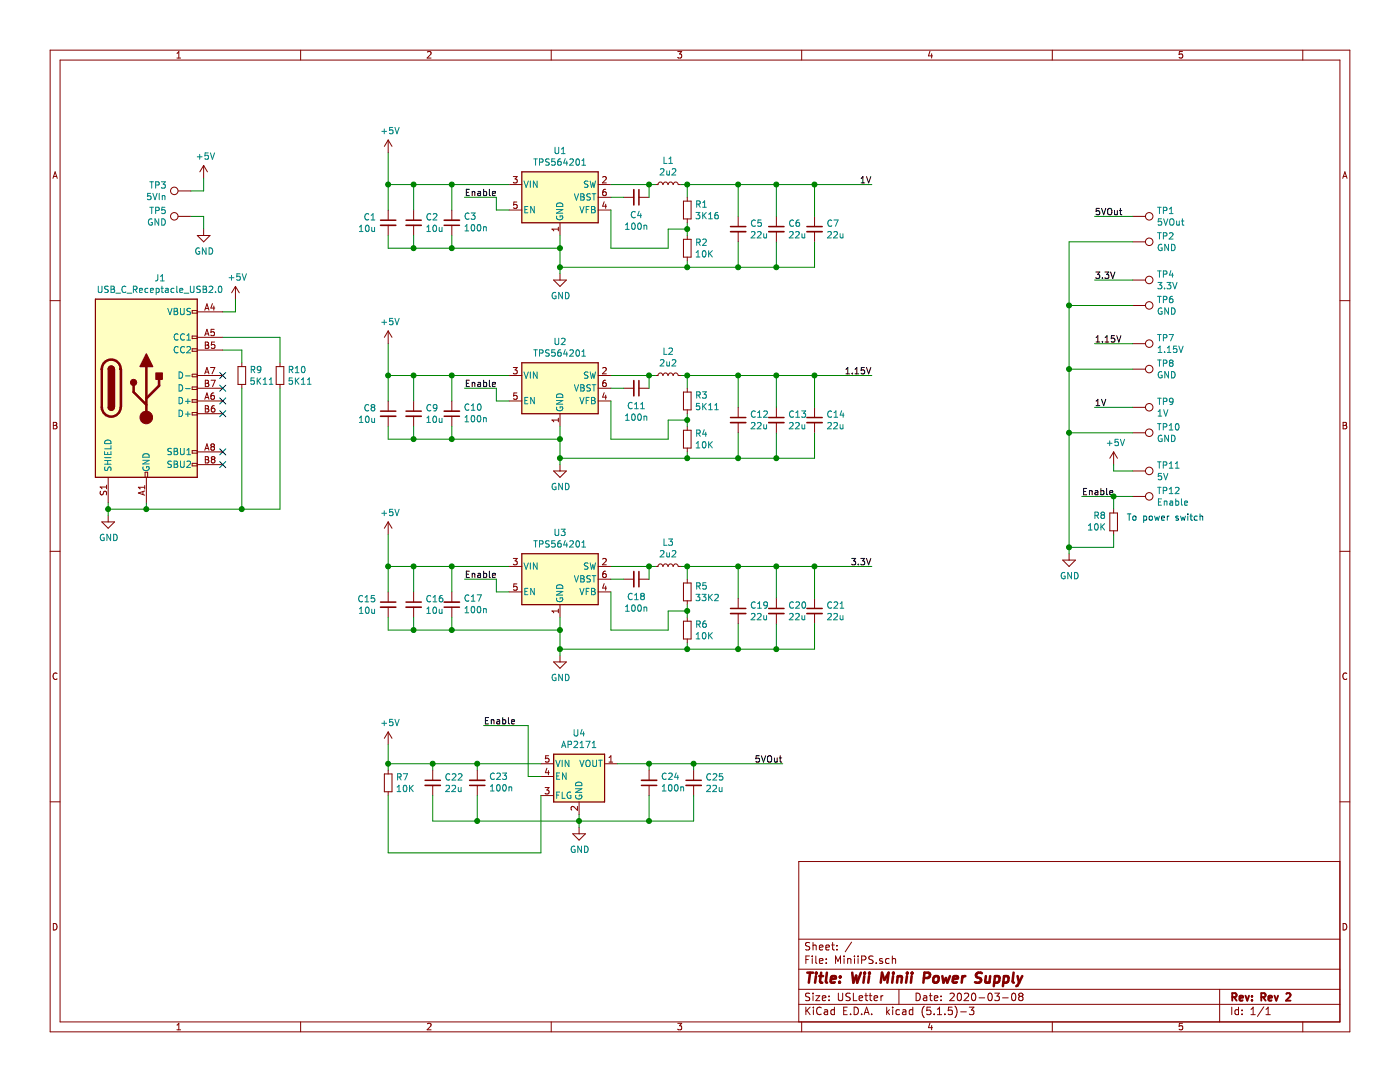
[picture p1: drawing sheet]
EESchema Schematic File Version 4
EELAYER 30 0
EELAYER END
$Descr USLetter 11000 8500
encoding utf-8
Sheet 1 1
Title "Wii Minii Power Supply"
Date "2020-03-08"
Rev "Rev 2"
Comp ""
Comment1 ""
Comment2 ""
Comment3 ""
Comment4 ""
$EndDescr
$Comp
L Connector:TestPoint TP1
U 1 1
P 8900 1700
F 0 "TP1" V 8854 1888 50  0000 L CNN
F 1 "5VOut" V 8945 1888 50  0000 L CNN
F 2 "TestPoint:TestPoint_Pad_4.0x4.0mm" H 9100 1700 50  0001 C CNN
F 3 "~" H 9100 1700 50  0001 C CNN
	1    8900 1700
	0    1    1    0   
$EndComp
$Comp
L Connector:TestPoint TP2
U 1 1
P 8900 1900
F 0 "TP2" V 8854 2088 50  0000 L CNN
F 1 "GND" V 8945 2088 50  0000 L CNN
F 2 "TestPoint:TestPoint_Pad_4.0x4.0mm" H 9100 1900 50  0001 C CNN
F 3 "~" H 9100 1900 50  0001 C CNN
	1    8900 1900
	0    1    1    0   
$EndComp
$Comp
L Connector:TestPoint TP4
U 1 1
P 8900 2200
F 0 "TP4" V 8854 2388 50  0000 L CNN
F 1 "3.3V" V 8945 2388 50  0000 L CNN
F 2 "TestPoint:TestPoint_Pad_4.0x4.0mm" H 9100 2200 50  0001 C CNN
F 3 "~" H 9100 2200 50  0001 C CNN
	1    8900 2200
	0    1    1    0   
$EndComp
$Comp
L Connector:TestPoint TP6
U 1 1
P 8900 2400
F 0 "TP6" V 8854 2588 50  0000 L CNN
F 1 "GND" V 8945 2588 50  0000 L CNN
F 2 "TestPoint:TestPoint_Pad_4.0x4.0mm" H 9100 2400 50  0001 C CNN
F 3 "~" H 9100 2400 50  0001 C CNN
	1    8900 2400
	0    1    1    0   
$EndComp
$Comp
L Connector:TestPoint TP7
U 1 1
P 8900 2700
F 0 "TP7" V 8854 2888 50  0000 L CNN
F 1 "1.15V" V 8945 2888 50  0000 L CNN
F 2 "TestPoint:TestPoint_Pad_4.0x4.0mm" H 9100 2700 50  0001 C CNN
F 3 "~" H 9100 2700 50  0001 C CNN
	1    8900 2700
	0    1    1    0   
$EndComp
$Comp
L Connector:TestPoint TP8
U 1 1
P 8900 2900
F 0 "TP8" V 8854 3088 50  0000 L CNN
F 1 "GND" V 8945 3088 50  0000 L CNN
F 2 "TestPoint:TestPoint_Pad_4.0x4.0mm" H 9100 2900 50  0001 C CNN
F 3 "~" H 9100 2900 50  0001 C CNN
	1    8900 2900
	0    1    1    0   
$EndComp
$Comp
L Connector:TestPoint TP9
U 1 1
P 8900 3200
F 0 "TP9" V 8854 3388 50  0000 L CNN
F 1 "1V" V 8945 3388 50  0000 L CNN
F 2 "TestPoint:TestPoint_Pad_4.0x4.0mm" H 9100 3200 50  0001 C CNN
F 3 "~" H 9100 3200 50  0001 C CNN
	1    8900 3200
	0    1    1    0   
$EndComp
$Comp
L Connector:TestPoint TP10
U 1 1
P 8900 3400
F 0 "TP10" V 8854 3588 50  0000 L CNN
F 1 "GND" V 8945 3588 50  0000 L CNN
F 2 "TestPoint:TestPoint_Pad_4.0x4.0mm" H 9100 3400 50  0001 C CNN
F 3 "~" H 9100 3400 50  0001 C CNN
	1    8900 3400
	0    1    1    0   
$EndComp
$Comp
L Connector:TestPoint TP11
U 1 1
P 8900 3700
F 0 "TP11" V 8854 3888 50  0000 L CNN
F 1 "5V" V 8945 3888 50  0000 L CNN
F 2 "TestPoint:TestPoint_Pad_4.0x4.0mm" H 9100 3700 50  0001 C CNN
F 3 "~" H 9100 3700 50  0001 C CNN
	1    8900 3700
	0    1    1    0   
$EndComp
$Comp
L Connector:TestPoint TP12
U 1 1
P 8900 3900
F 0 "TP12" V 8854 4088 50  0000 L CNN
F 1 "Enable" V 8945 4088 50  0000 L CNN
F 2 "TestPoint:TestPoint_Pad_4.0x4.0mm" H 9100 3900 50  0001 C CNN
F 3 "~" H 9100 3900 50  0001 C CNN
	1    8900 3900
	0    1    1    0   
$EndComp
Text Notes 8850 4100 0    50   ~ 0
To power switch
$Comp
L Connector:TestPoint TP3
U 1 1
P 1500 1500
F 0 "TP3" V 1454 1688 50  0000 L CNN
F 1 "5VIn" V 1545 1688 50  0000 L CNN
F 2 "TestPoint:TestPoint_Pad_4.0x4.0mm" H 1700 1500 50  0001 C CNN
F 3 "~" H 1700 1500 50  0001 C CNN
	1    1500 1500
	0    -1   1    0   
$EndComp
$Comp
L Connector:TestPoint TP5
U 1 1
P 1500 1700
F 0 "TP5" V 1454 1888 50  0000 L CNN
F 1 "GND" V 1545 1888 50  0000 L CNN
F 2 "TestPoint:TestPoint_Pad_4.0x4.0mm" H 1700 1700 50  0001 C CNN
F 3 "~" H 1700 1700 50  0001 C CNN
	1    1500 1700
	0    -1   1    0   
$EndComp
Text Label 3650 1550 0    50   ~ 0
Enable
$Comp
L power:+5V #PWR01
U 1 1
P 3050 1200
F 0 "#PWR01" H 3050 1050 50  0001 C CNN
F 1 "+5V" H 3065 1373 50  0000 C CNN
F 2 "" H 3050 1200 50  0001 C CNN
F 3 "" H 3050 1200 50  0001 C CNN
	1    3050 1200
	1    0    0    -1  
$EndComp
$Comp
L power:GND #PWR02
U 1 1
P 4400 2150
F 0 "#PWR02" H 4400 1900 50  0001 C CNN
F 1 "GND" H 4405 1977 50  0000 C CNN
F 2 "" H 4400 2150 50  0001 C CNN
F 3 "" H 4400 2150 50  0001 C CNN
	1    4400 2150
	1    0    0    -1  
$EndComp
$Comp
L Regulator_Switching:TPS562200 U1
U 1 1
P 4400 1550
F 0 "U1" H 4400 1917 50  0000 C CNN
F 1 "TPS564201" H 4400 1826 50  0000 C CNN
F 2 "Package_TO_SOT_SMD:SOT-23-6" H 4450 1300 50  0001 L CNN
F 3 "http://www.ti.com/lit/ds/symlink/tps563200.pdf" H 4400 1550 50  0001 C CNN
F 4 "IC REG BUCK ADJ 4A TSOT23-6" H 4400 1550 50  0001 C CNN "Description"
F 5 "Texas Instruments" H 4400 1550 50  0001 C CNN "MFG Name"
F 6 "TPS564201DDCR" H 4400 1550 50  0001 C CNN "MFG Part Num"
	1    4400 1550
	1    0    0    -1  
$EndComp
Wire Wire Line
	4400 2150 4400 2100
Connection ~ 4400 1950
Wire Wire Line
	4400 1950 4400 1850
Wire Wire Line
	3050 1650 3050 1450
Connection ~ 3050 1450
Wire Wire Line
	3050 1450 3050 1200
Wire Wire Line
	3050 1850 3050 1950
$Comp
L Device:C_Small C1
U 1 1
P 3050 1750
F 0 "C1" H 2958 1796 50  0000 R CNN
F 1 "10u" H 2958 1705 50  0000 R CNN
F 2 "Capacitor_SMD:C_0805_2012Metric" H 3050 1750 50  0001 C CNN
F 3 "~" H 3050 1750 50  0001 C CNN
F 4 "CAP CER 10UF 25V X5R 0805" H 3050 1750 50  0001 C CNN "Description"
F 5 "Taiyo Yuden" H 3050 1750 50  0001 C CNN "MFG Name"
F 6 "TMK212BBJ106KG-T" H 3050 1750 50  0001 C CNN "MFG Part Num"
	1    3050 1750
	1    0    0    -1  
$EndComp
Wire Wire Line
	3050 1450 3250 1450
Wire Wire Line
	3250 1450 3550 1450
Connection ~ 3250 1450
Wire Wire Line
	3250 1450 3250 1650
Wire Wire Line
	3050 1950 3250 1950
Wire Wire Line
	3250 1950 3550 1950
Connection ~ 3250 1950
Wire Wire Line
	3250 1850 3250 1950
$Comp
L Device:C_Small C2
U 1 1
P 3250 1750
F 0 "C2" H 3342 1796 50  0000 L CNN
F 1 "10u" H 3342 1705 50  0000 L CNN
F 2 "Capacitor_SMD:C_0805_2012Metric" H 3250 1750 50  0001 C CNN
F 3 "~" H 3250 1750 50  0001 C CNN
F 4 "CAP CER 10UF 25V X5R 0805" H 3250 1750 50  0001 C CNN "Description"
F 5 "Taiyo Yuden" H 3250 1750 50  0001 C CNN "MFG Name"
F 6 "TMK212BBJ106KG-T" H 3250 1750 50  0001 C CNN "MFG Part Num"
	1    3250 1750
	1    0    0    -1  
$EndComp
$Comp
L Device:C_Small C6
U 1 1
P 6100 1800
F 0 "C6" H 6192 1846 50  0000 L CNN
F 1 "22u" H 6192 1755 50  0000 L CNN
F 2 "Capacitor_SMD:C_0805_2012Metric" H 6100 1800 50  0001 C CNN
F 3 "~" H 6100 1800 50  0001 C CNN
F 4 "CAP CER 22UF 6.3V X5R 0805" H 6100 1800 50  0001 C CNN "Description"
F 5 "Samsung Electro-Mechanics" H 6100 1800 50  0001 C CNN "MFG Name"
F 6 "CL21A226MQQNNNE" H 6100 1800 50  0001 C CNN "MFG Part Num"
	1    6100 1800
	1    0    0    -1  
$EndComp
$Comp
L Device:C_Small C5
U 1 1
P 5800 1800
F 0 "C5" H 5892 1846 50  0000 L CNN
F 1 "22u" H 5892 1755 50  0000 L CNN
F 2 "Capacitor_SMD:C_0805_2012Metric" H 5800 1800 50  0001 C CNN
F 3 "~" H 5800 1800 50  0001 C CNN
F 4 "CAP CER 22UF 6.3V X5R 0805" H 5800 1800 50  0001 C CNN "Description"
F 5 "Samsung Electro-Mechanics" H 5800 1800 50  0001 C CNN "MFG Name"
F 6 "CL21A226MQQNNNE" H 5800 1800 50  0001 C CNN "MFG Part Num"
	1    5800 1800
	1    0    0    -1  
$EndComp
$Comp
L Device:C_Small C7
U 1 1
P 6400 1800
F 0 "C7" H 6492 1846 50  0000 L CNN
F 1 "22u" H 6492 1755 50  0000 L CNN
F 2 "Capacitor_SMD:C_0805_2012Metric" H 6400 1800 50  0001 C CNN
F 3 "~" H 6400 1800 50  0001 C CNN
F 4 "CAP CER 22UF 6.3V X5R 0805" H 6400 1800 50  0001 C CNN "Description"
F 5 "Samsung Electro-Mechanics" H 6400 1800 50  0001 C CNN "MFG Name"
F 6 "CL21A226MQQNNNE" H 6400 1800 50  0001 C CNN "MFG Part Num"
	1    6400 1800
	1    0    0    -1  
$EndComp
$Comp
L Device:C_Small C4
U 1 1
P 5000 1550
F 0 "C4" V 5137 1550 50  0000 C CNN
F 1 "100n" V 5228 1550 50  0000 C CNN
F 2 "Capacitor_SMD:C_0603_1608Metric" H 5000 1550 50  0001 C CNN
F 3 "~" H 5000 1550 50  0001 C CNN
F 4 "CAP CER 0.1UF 50V X7R 0603" H 5000 1550 50  0001 C CNN "Description"
F 5 "Samsung Electro-Mechanics" H 5000 1550 50  0001 C CNN "MFG Name"
F 6 "CL10B104KB8NNNC" H 5000 1550 50  0001 C CNN "MFG Part Num"
	1    5000 1550
	0    1    1    0   
$EndComp
Wire Wire Line
	4800 1550 4900 1550
Wire Wire Line
	5100 1550 5100 1450
Wire Wire Line
	5100 1450 4800 1450
Wire Wire Line
	5100 1450 5150 1450
Connection ~ 5100 1450
$Comp
L Device:R_Small R1
U 1 1
P 5400 1650
F 0 "R1" H 5459 1696 50  0000 L CNN
F 1 "3K16" H 5459 1605 50  0000 L CNN
F 2 "Resistor_SMD:R_0603_1608Metric" H 5400 1650 50  0001 C CNN
F 3 "~" H 5400 1650 50  0001 C CNN
F 4 "RES 3.16K OHM 1% 1/10W 0603" H 5400 1650 50  0001 C CNN "Description"
F 5 "Stackpole Electronics Inc" H 5400 1650 50  0001 C CNN "MFG Name"
F 6 "RMCF0603FT3K16" H 5400 1650 50  0001 C CNN "MFG Part Num"
	1    5400 1650
	1    0    0    -1  
$EndComp
Wire Wire Line
	5400 2050 5400 2100
Wire Wire Line
	5400 2100 4400 2100
Connection ~ 4400 2100
Wire Wire Line
	4400 2100 4400 1950
Wire Wire Line
	5400 1750 5400 1800
Wire Wire Line
	5400 1800 5250 1800
Wire Wire Line
	5250 1800 5250 1950
Wire Wire Line
	5250 1950 4800 1950
Wire Wire Line
	4800 1950 4800 1650
Connection ~ 5400 1800
Wire Wire Line
	5400 1800 5400 1850
Wire Wire Line
	5350 1450 5400 1450
Wire Wire Line
	5400 1450 5400 1550
$Comp
L Device:R_Small R2
U 1 1
P 5400 1950
F 0 "R2" H 5459 1996 50  0000 L CNN
F 1 "10K" H 5459 1905 50  0000 L CNN
F 2 "Resistor_SMD:R_0603_1608Metric" H 5400 1950 50  0001 C CNN
F 3 "~" H 5400 1950 50  0001 C CNN
F 4 "RES 10K OHM 1% 1/10W 0603" H 5400 1950 50  0001 C CNN "Description"
F 5 "Stackpole Electronics Inc" H 5400 1950 50  0001 C CNN "MFG Name"
F 6 "RMCF0603FT10K0" H 5400 1950 50  0001 C CNN "MFG Part Num"
	1    5400 1950
	1    0    0    -1  
$EndComp
Wire Wire Line
	5400 1450 5800 1450
Wire Wire Line
	5800 1450 5800 1700
Connection ~ 5400 1450
Wire Wire Line
	5800 1900 5800 2100
Wire Wire Line
	5800 2100 5400 2100
Connection ~ 5400 2100
Wire Wire Line
	6100 1700 6100 1450
Wire Wire Line
	6100 1450 5800 1450
Connection ~ 5800 1450
Wire Wire Line
	6100 1900 6100 2100
Wire Wire Line
	6100 2100 5800 2100
Connection ~ 5800 2100
Wire Wire Line
	6400 1900 6400 2100
Wire Wire Line
	6400 2100 6100 2100
Connection ~ 6100 2100
Wire Wire Line
	6400 1700 6400 1450
Wire Wire Line
	6400 1450 6100 1450
Connection ~ 6100 1450
Text Label 6850 1450 2    50   ~ 0
1V
Wire Wire Line
	6400 1450 6850 1450
Connection ~ 6400 1450
$Comp
L Device:R_Small R3
U 1 1
P 5400 3150
F 0 "R3" H 5459 3196 50  0000 L CNN
F 1 "5K11" H 5459 3105 50  0000 L CNN
F 2 "Resistor_SMD:R_0603_1608Metric" H 5400 3150 50  0001 C CNN
F 3 "~" H 5400 3150 50  0001 C CNN
F 4 "RES 5.11K OHM 1% 1/10W 0603" H 5400 3150 50  0001 C CNN "Description"
F 5 "Stackpole Electronics Inc" H 5400 3150 50  0001 C CNN "MFG Name"
F 6 "RMCF0603FT5K11" H 5400 3150 50  0001 C CNN "MFG Part Num"
	1    5400 3150
	1    0    0    -1  
$EndComp
$Comp
L Device:R_Small R5
U 1 1
P 5400 4650
F 0 "R5" H 5459 4696 50  0000 L CNN
F 1 "33K2" H 5459 4605 50  0000 L CNN
F 2 "Resistor_SMD:R_0603_1608Metric" H 5400 4650 50  0001 C CNN
F 3 "~" H 5400 4650 50  0001 C CNN
F 4 "RES 33.2K OHM 1% 1/10W 0603" H 5400 4650 50  0001 C CNN "Description"
F 5 "Stackpole Electronics Inc" H 5400 4650 50  0001 C CNN "MFG Name"
F 6 "RMCF0603FT33K2" H 5400 4650 50  0001 C CNN "MFG Part Num"
	1    5400 4650
	1    0    0    -1  
$EndComp
$Comp
L Device:L_Small L1
U 1 1
P 5250 1450
F 0 "L1" V 5435 1450 50  0000 C CNN
F 1 "2u2" V 5344 1450 50  0000 C CNN
F 2 "" H 5250 1450 50  0001 C CNN
F 3 "~" H 5250 1450 50  0001 C CNN
F 4 "FIXED IND 2.2UH 7.8A 19.2 MOHM" H 5250 1450 50  0001 C CNN "Description"
F 5 "	Murata Electronics" H 5250 1450 50  0001 C CNN "MFG Name"
F 6 "1264EY-2R2N=P3" H 5250 1450 50  0001 C CNN "MFG Part Num"
	1    5250 1450
	0    -1   -1   0   
$EndComp
$Comp
L Device:C_Small C3
U 1 1
P 3550 1750
F 0 "C3" H 3458 1704 50  0000 R CNN
F 1 "100n" H 3458 1795 50  0000 R CNN
F 2 "Capacitor_SMD:C_0603_1608Metric" H 3550 1750 50  0001 C CNN
F 3 "~" H 3550 1750 50  0001 C CNN
F 4 "CAP CER 0.1UF 50V X7R 0603" H 3550 1750 50  0001 C CNN "Description"
F 5 "Samsung Electro-Mechanics" H 3550 1750 50  0001 C CNN "MFG Name"
F 6 "CL10B104KB8NNNC" H 3550 1750 50  0001 C CNN "MFG Part Num"
	1    3550 1750
	-1   0    0    1   
$EndComp
Wire Wire Line
	3550 1650 3550 1450
Connection ~ 3550 1450
Wire Wire Line
	3550 1450 4000 1450
Wire Wire Line
	3550 1850 3550 1950
Connection ~ 3550 1950
Wire Wire Line
	3550 1950 4400 1950
Wire Wire Line
	3650 1550 3900 1550
Wire Wire Line
	3900 1550 3900 1650
Wire Wire Line
	3900 1650 4000 1650
Text Label 3650 3050 0    50   ~ 0
Enable
$Comp
L power:+5V #PWR03
U 1 1
P 3050 2700
F 0 "#PWR03" H 3050 2550 50  0001 C CNN
F 1 "+5V" H 3065 2873 50  0000 C CNN
F 2 "" H 3050 2700 50  0001 C CNN
F 3 "" H 3050 2700 50  0001 C CNN
	1    3050 2700
	1    0    0    -1  
$EndComp
$Comp
L power:GND #PWR04
U 1 1
P 4400 3650
F 0 "#PWR04" H 4400 3400 50  0001 C CNN
F 1 "GND" H 4405 3477 50  0000 C CNN
F 2 "" H 4400 3650 50  0001 C CNN
F 3 "" H 4400 3650 50  0001 C CNN
	1    4400 3650
	1    0    0    -1  
$EndComp
$Comp
L Regulator_Switching:TPS562200 U2
U 1 1
P 4400 3050
F 0 "U2" H 4400 3417 50  0000 C CNN
F 1 "TPS564201" H 4400 3326 50  0000 C CNN
F 2 "Package_TO_SOT_SMD:SOT-23-6" H 4450 2800 50  0001 L CNN
F 3 "http://www.ti.com/lit/ds/symlink/tps563200.pdf" H 4400 3050 50  0001 C CNN
F 4 "IC REG BUCK ADJ 4A TSOT23-6" H 4400 3050 50  0001 C CNN "Description"
F 5 "Texas Instruments" H 4400 3050 50  0001 C CNN "MFG Name"
F 6 "TPS564201DDCR" H 4400 3050 50  0001 C CNN "MFG Part Num"
	1    4400 3050
	1    0    0    -1  
$EndComp
Wire Wire Line
	4400 3650 4400 3600
Connection ~ 4400 3450
Wire Wire Line
	4400 3450 4400 3350
Wire Wire Line
	3050 3150 3050 2950
Connection ~ 3050 2950
Wire Wire Line
	3050 2950 3050 2700
Wire Wire Line
	3050 3350 3050 3450
$Comp
L Device:C_Small C8
U 1 1
P 3050 3250
F 0 "C8" H 2958 3296 50  0000 R CNN
F 1 "10u" H 2958 3205 50  0000 R CNN
F 2 "Capacitor_SMD:C_0805_2012Metric" H 3050 3250 50  0001 C CNN
F 3 "~" H 3050 3250 50  0001 C CNN
F 4 "CAP CER 10UF 25V X5R 0805" H 3050 3250 50  0001 C CNN "Description"
F 5 "Taiyo Yuden" H 3050 3250 50  0001 C CNN "MFG Name"
F 6 "TMK212BBJ106KG-T" H 3050 3250 50  0001 C CNN "MFG Part Num"
	1    3050 3250
	1    0    0    -1  
$EndComp
Wire Wire Line
	3050 2950 3250 2950
Wire Wire Line
	3250 2950 3550 2950
Connection ~ 3250 2950
Wire Wire Line
	3250 2950 3250 3150
Wire Wire Line
	3050 3450 3250 3450
Wire Wire Line
	3250 3450 3550 3450
Connection ~ 3250 3450
Wire Wire Line
	3250 3350 3250 3450
$Comp
L Device:C_Small C9
U 1 1
P 3250 3250
F 0 "C9" H 3342 3296 50  0000 L CNN
F 1 "10u" H 3342 3205 50  0000 L CNN
F 2 "Capacitor_SMD:C_0805_2012Metric" H 3250 3250 50  0001 C CNN
F 3 "~" H 3250 3250 50  0001 C CNN
F 4 "CAP CER 10UF 25V X5R 0805" H 3250 3250 50  0001 C CNN "Description"
F 5 "Taiyo Yuden" H 3250 3250 50  0001 C CNN "MFG Name"
F 6 "TMK212BBJ106KG-T" H 3250 3250 50  0001 C CNN "MFG Part Num"
	1    3250 3250
	1    0    0    -1  
$EndComp
$Comp
L Device:C_Small C13
U 1 1
P 6100 3300
F 0 "C13" H 6192 3346 50  0000 L CNN
F 1 "22u" H 6192 3255 50  0000 L CNN
F 2 "Capacitor_SMD:C_0805_2012Metric" H 6100 3300 50  0001 C CNN
F 3 "~" H 6100 3300 50  0001 C CNN
F 4 "CAP CER 22UF 6.3V X5R 0805" H 6100 3300 50  0001 C CNN "Description"
F 5 "Samsung Electro-Mechanics" H 6100 3300 50  0001 C CNN "MFG Name"
F 6 "CL21A226MQQNNNE" H 6100 3300 50  0001 C CNN "MFG Part Num"
	1    6100 3300
	1    0    0    -1  
$EndComp
$Comp
L Device:C_Small C12
U 1 1
P 5800 3300
F 0 "C12" H 5892 3346 50  0000 L CNN
F 1 "22u" H 5892 3255 50  0000 L CNN
F 2 "Capacitor_SMD:C_0805_2012Metric" H 5800 3300 50  0001 C CNN
F 3 "~" H 5800 3300 50  0001 C CNN
F 4 "CAP CER 22UF 6.3V X5R 0805" H 5800 3300 50  0001 C CNN "Description"
F 5 "Samsung Electro-Mechanics" H 5800 3300 50  0001 C CNN "MFG Name"
F 6 "CL21A226MQQNNNE" H 5800 3300 50  0001 C CNN "MFG Part Num"
	1    5800 3300
	1    0    0    -1  
$EndComp
$Comp
L Device:C_Small C14
U 1 1
P 6400 3300
F 0 "C14" H 6492 3346 50  0000 L CNN
F 1 "22u" H 6492 3255 50  0000 L CNN
F 2 "Capacitor_SMD:C_0805_2012Metric" H 6400 3300 50  0001 C CNN
F 3 "~" H 6400 3300 50  0001 C CNN
F 4 "CAP CER 22UF 6.3V X5R 0805" H 6400 3300 50  0001 C CNN "Description"
F 5 "Samsung Electro-Mechanics" H 6400 3300 50  0001 C CNN "MFG Name"
F 6 "CL21A226MQQNNNE" H 6400 3300 50  0001 C CNN "MFG Part Num"
	1    6400 3300
	1    0    0    -1  
$EndComp
$Comp
L Device:C_Small C11
U 1 1
P 5000 3050
F 0 "C11" V 5137 3050 50  0000 C CNN
F 1 "100n" V 5228 3050 50  0000 C CNN
F 2 "Capacitor_SMD:C_0603_1608Metric" H 5000 3050 50  0001 C CNN
F 3 "~" H 5000 3050 50  0001 C CNN
F 4 "CAP CER 0.1UF 50V X7R 0603" H 5000 3050 50  0001 C CNN "Description"
F 5 "Samsung Electro-Mechanics" H 5000 3050 50  0001 C CNN "MFG Name"
F 6 "CL10B104KB8NNNC" H 5000 3050 50  0001 C CNN "MFG Part Num"
	1    5000 3050
	0    1    1    0   
$EndComp
Wire Wire Line
	4800 3050 4900 3050
Wire Wire Line
	5100 3050 5100 2950
Wire Wire Line
	5100 2950 4800 2950
Wire Wire Line
	5100 2950 5150 2950
Connection ~ 5100 2950
Wire Wire Line
	5400 3550 5400 3600
Wire Wire Line
	5400 3600 4400 3600
Connection ~ 4400 3600
Wire Wire Line
	4400 3600 4400 3450
Wire Wire Line
	5400 3250 5400 3300
Wire Wire Line
	5400 3300 5250 3300
Wire Wire Line
	5250 3300 5250 3450
Wire Wire Line
	5250 3450 4800 3450
Wire Wire Line
	4800 3450 4800 3150
Connection ~ 5400 3300
Wire Wire Line
	5400 3300 5400 3350
Wire Wire Line
	5350 2950 5400 2950
Wire Wire Line
	5400 2950 5400 3050
$Comp
L Device:R_Small R4
U 1 1
P 5400 3450
F 0 "R4" H 5459 3496 50  0000 L CNN
F 1 "10K" H 5459 3405 50  0000 L CNN
F 2 "Resistor_SMD:R_0603_1608Metric" H 5400 3450 50  0001 C CNN
F 3 "~" H 5400 3450 50  0001 C CNN
F 4 "RES 10K OHM 1% 1/10W 0603" H 5400 3450 50  0001 C CNN "Description"
F 5 "Stackpole Electronics Inc" H 5400 3450 50  0001 C CNN "MFG Name"
F 6 "RMCF0603FT10K0" H 5400 3450 50  0001 C CNN "MFG Part Num"
	1    5400 3450
	1    0    0    -1  
$EndComp
Wire Wire Line
	5400 2950 5800 2950
Wire Wire Line
	5800 2950 5800 3200
Connection ~ 5400 2950
Wire Wire Line
	5800 3400 5800 3600
Wire Wire Line
	5800 3600 5400 3600
Connection ~ 5400 3600
Wire Wire Line
	6100 3200 6100 2950
Wire Wire Line
	6100 2950 5800 2950
Connection ~ 5800 2950
Wire Wire Line
	6100 3400 6100 3600
Wire Wire Line
	6100 3600 5800 3600
Connection ~ 5800 3600
Wire Wire Line
	6400 3400 6400 3600
Wire Wire Line
	6400 3600 6100 3600
Connection ~ 6100 3600
Wire Wire Line
	6400 3200 6400 2950
Wire Wire Line
	6400 2950 6100 2950
Connection ~ 6100 2950
Text Label 6850 2950 2    50   ~ 0
1.15V
Wire Wire Line
	6400 2950 6850 2950
Connection ~ 6400 2950
$Comp
L Device:L_Small L2
U 1 1
P 5250 2950
F 0 "L2" V 5435 2950 50  0000 C CNN
F 1 "2u2" V 5344 2950 50  0000 C CNN
F 2 "" H 5250 2950 50  0001 C CNN
F 3 "~" H 5250 2950 50  0001 C CNN
F 4 "FIXED IND 2.2UH 7.8A 19.2 MOHM" H 5250 2950 50  0001 C CNN "Description"
F 5 "	Murata Electronics" H 5250 2950 50  0001 C CNN "MFG Name"
F 6 "1264EY-2R2N=P3" H 5250 2950 50  0001 C CNN "MFG Part Num"
	1    5250 2950
	0    -1   -1   0   
$EndComp
$Comp
L Device:C_Small C10
U 1 1
P 3550 3250
F 0 "C10" H 3458 3204 50  0000 R CNN
F 1 "100n" H 3458 3295 50  0000 R CNN
F 2 "Capacitor_SMD:C_0603_1608Metric" H 3550 3250 50  0001 C CNN
F 3 "~" H 3550 3250 50  0001 C CNN
F 4 "CAP CER 0.1UF 50V X7R 0603" H 3550 3250 50  0001 C CNN "Description"
F 5 "Samsung Electro-Mechanics" H 3550 3250 50  0001 C CNN "MFG Name"
F 6 "CL10B104KB8NNNC" H 3550 3250 50  0001 C CNN "MFG Part Num"
	1    3550 3250
	-1   0    0    1   
$EndComp
Wire Wire Line
	3550 3150 3550 2950
Connection ~ 3550 2950
Wire Wire Line
	3550 2950 4000 2950
Wire Wire Line
	3550 3350 3550 3450
Connection ~ 3550 3450
Wire Wire Line
	3550 3450 4400 3450
Wire Wire Line
	3650 3050 3900 3050
Wire Wire Line
	3900 3050 3900 3150
Wire Wire Line
	3900 3150 4000 3150
Text Label 3650 4550 0    50   ~ 0
Enable
$Comp
L power:+5V #PWR05
U 1 1
P 3050 4200
F 0 "#PWR05" H 3050 4050 50  0001 C CNN
F 1 "+5V" H 3065 4373 50  0000 C CNN
F 2 "" H 3050 4200 50  0001 C CNN
F 3 "" H 3050 4200 50  0001 C CNN
	1    3050 4200
	1    0    0    -1  
$EndComp
$Comp
L power:GND #PWR06
U 1 1
P 4400 5150
F 0 "#PWR06" H 4400 4900 50  0001 C CNN
F 1 "GND" H 4405 4977 50  0000 C CNN
F 2 "" H 4400 5150 50  0001 C CNN
F 3 "" H 4400 5150 50  0001 C CNN
	1    4400 5150
	1    0    0    -1  
$EndComp
$Comp
L Regulator_Switching:TPS562200 U3
U 1 1
P 4400 4550
F 0 "U3" H 4400 4917 50  0000 C CNN
F 1 "TPS564201" H 4400 4826 50  0000 C CNN
F 2 "Package_TO_SOT_SMD:SOT-23-6" H 4450 4300 50  0001 L CNN
F 3 "http://www.ti.com/lit/ds/symlink/tps563200.pdf" H 4400 4550 50  0001 C CNN
F 4 "IC REG BUCK ADJ 4A TSOT23-6" H 4400 4550 50  0001 C CNN "Description"
F 5 "Texas Instruments" H 4400 4550 50  0001 C CNN "MFG Name"
F 6 "TPS564201DDCR" H 4400 4550 50  0001 C CNN "MFG Part Num"
	1    4400 4550
	1    0    0    -1  
$EndComp
Wire Wire Line
	4400 5150 4400 5100
Connection ~ 4400 4950
Wire Wire Line
	4400 4950 4400 4850
Wire Wire Line
	3050 4650 3050 4450
Connection ~ 3050 4450
Wire Wire Line
	3050 4450 3050 4200
Wire Wire Line
	3050 4850 3050 4950
$Comp
L Device:C_Small C15
U 1 1
P 3050 4750
F 0 "C15" H 2958 4796 50  0000 R CNN
F 1 "10u" H 2958 4705 50  0000 R CNN
F 2 "Capacitor_SMD:C_0805_2012Metric" H 3050 4750 50  0001 C CNN
F 3 "~" H 3050 4750 50  0001 C CNN
F 4 "CAP CER 10UF 25V X5R 0805" H 3050 4750 50  0001 C CNN "Description"
F 5 "Taiyo Yuden" H 3050 4750 50  0001 C CNN "MFG Name"
F 6 "TMK212BBJ106KG-T" H 3050 4750 50  0001 C CNN "MFG Part Num"
	1    3050 4750
	1    0    0    -1  
$EndComp
Wire Wire Line
	3050 4450 3250 4450
Wire Wire Line
	3250 4450 3550 4450
Connection ~ 3250 4450
Wire Wire Line
	3250 4450 3250 4650
Wire Wire Line
	3050 4950 3250 4950
Wire Wire Line
	3250 4950 3550 4950
Connection ~ 3250 4950
Wire Wire Line
	3250 4850 3250 4950
$Comp
L Device:C_Small C16
U 1 1
P 3250 4750
F 0 "C16" H 3342 4796 50  0000 L CNN
F 1 "10u" H 3342 4705 50  0000 L CNN
F 2 "Capacitor_SMD:C_0805_2012Metric" H 3250 4750 50  0001 C CNN
F 3 "~" H 3250 4750 50  0001 C CNN
F 4 "CAP CER 10UF 25V X5R 0805" H 3250 4750 50  0001 C CNN "Description"
F 5 "Taiyo Yuden" H 3250 4750 50  0001 C CNN "MFG Name"
F 6 "TMK212BBJ106KG-T" H 3250 4750 50  0001 C CNN "MFG Part Num"
	1    3250 4750
	1    0    0    -1  
$EndComp
$Comp
L Device:C_Small C20
U 1 1
P 6100 4800
F 0 "C20" H 6192 4846 50  0000 L CNN
F 1 "22u" H 6192 4755 50  0000 L CNN
F 2 "Capacitor_SMD:C_0805_2012Metric" H 6100 4800 50  0001 C CNN
F 3 "~" H 6100 4800 50  0001 C CNN
F 4 "CAP CER 22UF 6.3V X5R 0805" H 6100 4800 50  0001 C CNN "Description"
F 5 "Samsung Electro-Mechanics" H 6100 4800 50  0001 C CNN "MFG Name"
F 6 "CL21A226MQQNNNE" H 6100 4800 50  0001 C CNN "MFG Part Num"
	1    6100 4800
	1    0    0    -1  
$EndComp
$Comp
L Device:C_Small C19
U 1 1
P 5800 4800
F 0 "C19" H 5892 4846 50  0000 L CNN
F 1 "22u" H 5892 4755 50  0000 L CNN
F 2 "Capacitor_SMD:C_0805_2012Metric" H 5800 4800 50  0001 C CNN
F 3 "~" H 5800 4800 50  0001 C CNN
F 4 "CAP CER 22UF 6.3V X5R 0805" H 5800 4800 50  0001 C CNN "Description"
F 5 "Samsung Electro-Mechanics" H 5800 4800 50  0001 C CNN "MFG Name"
F 6 "CL21A226MQQNNNE" H 5800 4800 50  0001 C CNN "MFG Part Num"
	1    5800 4800
	1    0    0    -1  
$EndComp
$Comp
L Device:C_Small C21
U 1 1
P 6400 4800
F 0 "C21" H 6492 4846 50  0000 L CNN
F 1 "22u" H 6492 4755 50  0000 L CNN
F 2 "Capacitor_SMD:C_0805_2012Metric" H 6400 4800 50  0001 C CNN
F 3 "~" H 6400 4800 50  0001 C CNN
F 4 "CAP CER 22UF 6.3V X5R 0805" H 6400 4800 50  0001 C CNN "Description"
F 5 "Samsung Electro-Mechanics" H 6400 4800 50  0001 C CNN "MFG Name"
F 6 "CL21A226MQQNNNE" H 6400 4800 50  0001 C CNN "MFG Part Num"
	1    6400 4800
	1    0    0    -1  
$EndComp
$Comp
L Device:C_Small C18
U 1 1
P 5000 4550
F 0 "C18" V 5137 4550 50  0000 C CNN
F 1 "100n" V 5228 4550 50  0000 C CNN
F 2 "Capacitor_SMD:C_0603_1608Metric" H 5000 4550 50  0001 C CNN
F 3 "~" H 5000 4550 50  0001 C CNN
F 4 "CAP CER 0.1UF 50V X7R 0603" H 5000 4550 50  0001 C CNN "Description"
F 5 "Samsung Electro-Mechanics" H 5000 4550 50  0001 C CNN "MFG Name"
F 6 "CL10B104KB8NNNC" H 5000 4550 50  0001 C CNN "MFG Part Num"
	1    5000 4550
	0    1    1    0   
$EndComp
Wire Wire Line
	4800 4550 4900 4550
Wire Wire Line
	5100 4550 5100 4450
Wire Wire Line
	5100 4450 4800 4450
Wire Wire Line
	5100 4450 5150 4450
Connection ~ 5100 4450
Wire Wire Line
	5400 5050 5400 5100
Wire Wire Line
	5400 5100 4400 5100
Connection ~ 4400 5100
Wire Wire Line
	4400 5100 4400 4950
Wire Wire Line
	5400 4750 5400 4800
Wire Wire Line
	5400 4800 5250 4800
Wire Wire Line
	5250 4800 5250 4950
Wire Wire Line
	5250 4950 4800 4950
Wire Wire Line
	4800 4950 4800 4650
Connection ~ 5400 4800
Wire Wire Line
	5400 4800 5400 4850
Wire Wire Line
	5350 4450 5400 4450
Wire Wire Line
	5400 4450 5400 4550
$Comp
L Device:R_Small R6
U 1 1
P 5400 4950
F 0 "R6" H 5459 4996 50  0000 L CNN
F 1 "10K" H 5459 4905 50  0000 L CNN
F 2 "Resistor_SMD:R_0603_1608Metric" H 5400 4950 50  0001 C CNN
F 3 "~" H 5400 4950 50  0001 C CNN
F 4 "RES 10K OHM 1% 1/10W 0603" H 5400 4950 50  0001 C CNN "Description"
F 5 "Stackpole Electronics Inc" H 5400 4950 50  0001 C CNN "MFG Name"
F 6 "RMCF0603FT10K0" H 5400 4950 50  0001 C CNN "MFG Part Num"
	1    5400 4950
	1    0    0    -1  
$EndComp
Wire Wire Line
	5400 4450 5800 4450
Wire Wire Line
	5800 4450 5800 4700
Connection ~ 5400 4450
Wire Wire Line
	5800 4900 5800 5100
Wire Wire Line
	5800 5100 5400 5100
Connection ~ 5400 5100
Wire Wire Line
	6100 4700 6100 4450
Wire Wire Line
	6100 4450 5800 4450
Connection ~ 5800 4450
Wire Wire Line
	6100 4900 6100 5100
Wire Wire Line
	6100 5100 5800 5100
Connection ~ 5800 5100
Wire Wire Line
	6400 4900 6400 5100
Wire Wire Line
	6400 5100 6100 5100
Connection ~ 6100 5100
Wire Wire Line
	6400 4700 6400 4450
Wire Wire Line
	6400 4450 6100 4450
Connection ~ 6100 4450
Text Label 6850 4450 2    50   ~ 0
3.3V
Wire Wire Line
	6400 4450 6850 4450
Connection ~ 6400 4450
$Comp
L Device:L_Small L3
U 1 1
P 5250 4450
F 0 "L3" V 5435 4450 50  0000 C CNN
F 1 "2u2" V 5344 4450 50  0000 C CNN
F 2 "" H 5250 4450 50  0001 C CNN
F 3 "~" H 5250 4450 50  0001 C CNN
F 4 "FIXED IND 2.2UH 7.8A 19.2 MOHM" H 5250 4450 50  0001 C CNN "Description"
F 5 "	Murata Electronics" H 5250 4450 50  0001 C CNN "MFG Name"
F 6 "1264EY-2R2N=P3" H 5250 4450 50  0001 C CNN "MFG Part Num"
	1    5250 4450
	0    -1   -1   0   
$EndComp
$Comp
L Device:C_Small C17
U 1 1
P 3550 4750
F 0 "C17" H 3458 4704 50  0000 R CNN
F 1 "100n" H 3458 4795 50  0000 R CNN
F 2 "Capacitor_SMD:C_0603_1608Metric" H 3550 4750 50  0001 C CNN
F 3 "~" H 3550 4750 50  0001 C CNN
F 4 "CAP CER 0.1UF 50V X7R 0603" H 3550 4750 50  0001 C CNN "Description"
F 5 "Samsung Electro-Mechanics" H 3550 4750 50  0001 C CNN "MFG Name"
F 6 "CL10B104KB8NNNC" H 3550 4750 50  0001 C CNN "MFG Part Num"
	1    3550 4750
	-1   0    0    1   
$EndComp
Wire Wire Line
	3550 4650 3550 4450
Connection ~ 3550 4450
Wire Wire Line
	3550 4450 4000 4450
Wire Wire Line
	3550 4850 3550 4950
Connection ~ 3550 4950
Wire Wire Line
	3550 4950 4400 4950
Wire Wire Line
	3650 4550 3900 4550
Wire Wire Line
	3900 4550 3900 4650
Wire Wire Line
	3900 4650 4000 4650
$Comp
L project:AP2171 U4
U 1 1
P 4550 6100
F 0 "U4" H 4550 6442 50  0000 C CNN
F 1 "AP2171" H 4550 6351 50  0000 C CNN
F 2 "Package_TO_SOT_SMD:SOT-23-5" H 4550 6425 50  0001 C CNN
F 3 "https://www.diodes.com/assets/Datasheets/AP2161_71.pdf" H 4550 6200 50  0001 C CNN
F 4 "	IC PWR SWITCH P-CHAN 1:1 SOT25" H 4550 6100 50  0001 C CNN "Description"
F 5 "Diodes Incorporated" H 4550 6100 50  0001 C CNN "MFG Name"
F 6 "AP2171WG-7" H 4550 6100 50  0001 C CNN "MFG Part Num"
	1    4550 6100
	1    0    0    -1  
$EndComp
$Comp
L Device:C_Small C24
U 1 1
P 5100 6150
F 0 "C24" H 5008 6104 50  0000 R CNN
F 1 "100n" H 5008 6195 50  0000 R CNN
F 2 "Capacitor_SMD:C_0603_1608Metric" H 5100 6150 50  0001 C CNN
F 3 "~" H 5100 6150 50  0001 C CNN
F 4 "CAP CER 0.1UF 50V X7R 0603" H 5100 6150 50  0001 C CNN "Description"
F 5 "Samsung Electro-Mechanics" H 5100 6150 50  0001 C CNN "MFG Name"
F 6 "CL10B104KB8NNNC" H 5100 6150 50  0001 C CNN "MFG Part Num"
	1    5100 6150
	-1   0    0    1   
$EndComp
$Comp
L Device:C_Small C22
U 1 1
P 3400 6150
F 0 "C22" H 3492 6196 50  0000 L CNN
F 1 "22u" H 3492 6105 50  0000 L CNN
F 2 "Capacitor_SMD:C_0805_2012Metric" H 3400 6150 50  0001 C CNN
F 3 "~" H 3400 6150 50  0001 C CNN
F 4 "CAP CER 22UF 6.3V X5R 0805" H 3400 6150 50  0001 C CNN "Description"
F 5 "Samsung Electro-Mechanics" H 3400 6150 50  0001 C CNN "MFG Name"
F 6 "CL21A226MQQNNNE" H 3400 6150 50  0001 C CNN "MFG Part Num"
	1    3400 6150
	1    0    0    -1  
$EndComp
$Comp
L Device:C_Small C25
U 1 1
P 5450 6150
F 0 "C25" H 5542 6196 50  0000 L CNN
F 1 "22u" H 5542 6105 50  0000 L CNN
F 2 "Capacitor_SMD:C_0805_2012Metric" H 5450 6150 50  0001 C CNN
F 3 "~" H 5450 6150 50  0001 C CNN
F 4 "CAP CER 22UF 6.3V X5R 0805" H 5450 6150 50  0001 C CNN "Description"
F 5 "Samsung Electro-Mechanics" H 5450 6150 50  0001 C CNN "MFG Name"
F 6 "CL21A226MQQNNNE" H 5450 6150 50  0001 C CNN "MFG Part Num"
	1    5450 6150
	1    0    0    -1  
$EndComp
$Comp
L Device:R_Small R7
U 1 1
P 3050 6150
F 0 "R7" H 3109 6196 50  0000 L CNN
F 1 "10K" H 3109 6105 50  0000 L CNN
F 2 "Resistor_SMD:R_0603_1608Metric" H 3050 6150 50  0001 C CNN
F 3 "~" H 3050 6150 50  0001 C CNN
F 4 "RES 10K OHM 1% 1/10W 0603" H 3050 6150 50  0001 C CNN "Description"
F 5 "Stackpole Electronics Inc" H 3050 6150 50  0001 C CNN "MFG Name"
F 6 "RMCF0603FT10K0" H 3050 6150 50  0001 C CNN "MFG Part Num"
	1    3050 6150
	1    0    0    -1  
$EndComp
$Comp
L Device:C_Small C23
U 1 1
P 3750 6150
F 0 "C23" H 3658 6104 50  0000 R CNN
F 1 "100n" H 3658 6195 50  0000 R CNN
F 2 "Capacitor_SMD:C_0603_1608Metric" H 3750 6150 50  0001 C CNN
F 3 "~" H 3750 6150 50  0001 C CNN
F 4 "CAP CER 0.1UF 50V X7R 0603" H 3750 6150 50  0001 C CNN "Description"
F 5 "Samsung Electro-Mechanics" H 3750 6150 50  0001 C CNN "MFG Name"
F 6 "CL10B104KB8NNNC" H 3750 6150 50  0001 C CNN "MFG Part Num"
	1    3750 6150
	-1   0    0    1   
$EndComp
Wire Wire Line
	4250 6250 4250 6700
Wire Wire Line
	4250 6700 3050 6700
Wire Wire Line
	3050 6700 3050 6250
Wire Wire Line
	3050 6050 3050 6000
Wire Wire Line
	3050 6000 3400 6000
Wire Wire Line
	3400 6050 3400 6000
Connection ~ 3400 6000
Wire Wire Line
	3400 6000 3750 6000
Wire Wire Line
	3750 6050 3750 6000
Connection ~ 3750 6000
Wire Wire Line
	3750 6000 4250 6000
$Comp
L power:GND #PWR08
U 1 1
P 4550 6500
F 0 "#PWR08" H 4550 6250 50  0001 C CNN
F 1 "GND" H 4555 6327 50  0000 C CNN
F 2 "" H 4550 6500 50  0001 C CNN
F 3 "" H 4550 6500 50  0001 C CNN
	1    4550 6500
	1    0    0    -1  
$EndComp
Wire Wire Line
	4550 6500 4550 6450
Wire Wire Line
	4550 6450 3750 6450
Wire Wire Line
	3400 6450 3400 6250
Connection ~ 4550 6450
Wire Wire Line
	4550 6450 4550 6400
Wire Wire Line
	3750 6250 3750 6450
Connection ~ 3750 6450
Wire Wire Line
	3750 6450 3400 6450
Wire Wire Line
	4250 6100 4150 6100
Wire Wire Line
	4150 6100 4150 5700
Wire Wire Line
	4150 5700 3800 5700
Text Label 3800 5700 0    50   ~ 0
Enable
$Comp
L power:+5V #PWR07
U 1 1
P 3050 5850
F 0 "#PWR07" H 3050 5700 50  0001 C CNN
F 1 "+5V" H 3065 6023 50  0000 C CNN
F 2 "" H 3050 5850 50  0001 C CNN
F 3 "" H 3050 5850 50  0001 C CNN
	1    3050 5850
	1    0    0    -1  
$EndComp
Wire Wire Line
	3050 5850 3050 6000
Connection ~ 3050 6000
Wire Wire Line
	4850 6000 5100 6000
Wire Wire Line
	5100 6050 5100 6000
Connection ~ 5100 6000
Wire Wire Line
	5100 6000 5450 6000
Wire Wire Line
	5450 6050 5450 6000
Connection ~ 5450 6000
Wire Wire Line
	5450 6000 6150 6000
Wire Wire Line
	5100 6250 5100 6450
Wire Wire Line
	5100 6450 4550 6450
Wire Wire Line
	5450 6250 5450 6450
Wire Wire Line
	5450 6450 5100 6450
Connection ~ 5100 6450
Text Label 6150 6000 2    50   ~ 0
5VOut
$Comp
L power:+5V #PWR0101
U 1 1
P 1600 1400
F 0 "#PWR0101" H 1600 1250 50  0001 C CNN
F 1 "+5V" H 1615 1573 50  0000 C CNN
F 2 "" H 1600 1400 50  0001 C CNN
F 3 "" H 1600 1400 50  0001 C CNN
	1    1600 1400
	1    0    0    -1  
$EndComp
Wire Wire Line
	1500 1500 1600 1500
Wire Wire Line
	1600 1500 1600 1400
$Comp
L power:GND #PWR0102
U 1 1
P 1600 1800
F 0 "#PWR0102" H 1600 1550 50  0001 C CNN
F 1 "GND" H 1605 1627 50  0000 C CNN
F 2 "" H 1600 1800 50  0001 C CNN
F 3 "" H 1600 1800 50  0001 C CNN
	1    1600 1800
	1    0    0    -1  
$EndComp
Wire Wire Line
	1500 1700 1600 1700
Wire Wire Line
	1600 1700 1600 1800
$Comp
L power:GND #PWR0103
U 1 1
P 8400 4350
F 0 "#PWR0103" H 8400 4100 50  0001 C CNN
F 1 "GND" H 8405 4177 50  0000 C CNN
F 2 "" H 8400 4350 50  0001 C CNN
F 3 "" H 8400 4350 50  0001 C CNN
	1    8400 4350
	1    0    0    -1  
$EndComp
Wire Wire Line
	8400 1900 8900 1900
Wire Wire Line
	8900 2400 8400 2400
Connection ~ 8400 2400
Wire Wire Line
	8400 2400 8400 1900
Wire Wire Line
	8900 2900 8400 2900
Connection ~ 8400 2900
Wire Wire Line
	8400 2900 8400 2400
Wire Wire Line
	8900 3400 8400 3400
Connection ~ 8400 3400
Wire Wire Line
	8400 3400 8400 2900
Text Label 8600 3200 0    50   ~ 0
1V
Wire Wire Line
	8600 3200 8900 3200
Text Label 8600 2700 0    50   ~ 0
1.15V
Wire Wire Line
	8600 2700 8900 2700
Text Label 8600 2200 0    50   ~ 0
3.3V
Wire Wire Line
	8600 2200 8900 2200
Text Label 8600 1700 0    50   ~ 0
5VOut
Wire Wire Line
	8600 1700 8900 1700
$Comp
L power:+5V #PWR0104
U 1 1
P 8750 3650
F 0 "#PWR0104" H 8750 3500 50  0001 C CNN
F 1 "+5V" H 8765 3823 50  0000 C CNN
F 2 "" H 8750 3650 50  0001 C CNN
F 3 "" H 8750 3650 50  0001 C CNN
	1    8750 3650
	1    0    0    -1  
$EndComp
Wire Wire Line
	8750 3650 8750 3700
Wire Wire Line
	8750 3700 8900 3700
NoConn ~ 1750 2950
NoConn ~ 1750 3050
NoConn ~ 1750 3150
NoConn ~ 1750 3250
NoConn ~ 1750 3550
NoConn ~ 1750 3650
$Comp
L power:GND #PWR09
U 1 1
P 850 4050
F 0 "#PWR09" H 850 3800 50  0001 C CNN
F 1 "GND" H 855 3877 50  0000 C CNN
F 2 "" H 850 4050 50  0001 C CNN
F 3 "" H 850 4050 50  0001 C CNN
	1    850  4050
	1    0    0    -1  
$EndComp
Wire Wire Line
	850  4050 850  4000
Wire Wire Line
	1150 3950 1150 4000
Wire Wire Line
	1150 4000 850  4000
Connection ~ 850  4000
Wire Wire Line
	850  4000 850  3950
$Comp
L power:+5V #PWR010
U 1 1
P 1850 2350
F 0 "#PWR010" H 1850 2200 50  0001 C CNN
F 1 "+5V" H 1865 2523 50  0000 C CNN
F 2 "" H 1850 2350 50  0001 C CNN
F 3 "" H 1850 2350 50  0001 C CNN
	1    1850 2350
	1    0    0    -1  
$EndComp
Wire Wire Line
	1750 2450 1850 2450
Wire Wire Line
	1850 2450 1850 2350
$Comp
L Device:R_Small R8
U 1 1
P 8750 4100
F 0 "R8" H 8808 4054 50  0000 L CNN
F 1 "10K" H 8808 4145 50  0000 L CNN
F 2 "Resistor_SMD:R_0603_1608Metric" H 8750 4100 50  0001 C CNN
F 3 "~" H 8750 4100 50  0001 C CNN
F 4 "RES 10K OHM 1% 1/10W 0603" H 8750 4100 50  0001 C CNN "Description"
F 5 "Stackpole Electronics Inc" H 8750 4100 50  0001 C CNN "MFG Name"
F 6 "RMCF0603FT10K0" H 8750 4100 50  0001 C CNN "MFG Part Num"
	1    8750 4100
	-1   0    0    1   
$EndComp
Wire Wire Line
	8400 3400 8400 4300
Text Label 8500 3900 0    50   ~ 0
Enable
Wire Wire Line
	8500 3900 8750 3900
Wire Wire Line
	8750 3900 8750 4000
Connection ~ 8750 3900
Wire Wire Line
	8750 3900 8900 3900
Wire Wire Line
	8750 4200 8750 4300
Wire Wire Line
	8750 4300 8400 4300
Connection ~ 8400 4300
Wire Wire Line
	8400 4300 8400 4350
$Comp
L Connector:USB_C_Receptacle_USB2.0 J1
U 1 1
P 1150 3050
F 0 "J1" H 1257 3917 50  0000 C CNN
F 1 "USB_C_Receptacle_USB2.0" H 1257 3826 50  0000 C CNN
F 2 "Connector_USB:USB_C_Receptacle_GCT_USB4085" H 1300 3050 50  0001 C CNN
F 3 "https://www.usb.org/sites/default/files/documents/usb_type-c.zip" H 1300 3050 50  0001 C CNN
F 4 "GCT" H 0   0   50  0001 C CNN "MFG Name"
F 5 "USB4085-GF-A" H 0   0   50  0001 C CNN "MFG Part Num"
	1    1150 3050
	1    0    0    -1  
$EndComp
Wire Wire Line
	1750 2750 1900 2750
Wire Wire Line
	1900 2750 1900 2850
Wire Wire Line
	1750 2650 2200 2650
Wire Wire Line
	2200 2650 2200 2850
Wire Wire Line
	1900 3050 1900 4000
Wire Wire Line
	1900 4000 1150 4000
Connection ~ 1150 4000
Wire Wire Line
	2200 3050 2200 4000
Wire Wire Line
	2200 4000 1900 4000
Connection ~ 1900 4000
$Comp
L Device:R_Small R9
U 1 1
P 1900 2950
F 0 "R9" H 1959 2996 50  0000 L CNN
F 1 "5K11" H 1959 2905 50  0000 L CNN
F 2 "Resistor_SMD:R_0603_1608Metric" H 1900 2950 50  0001 C CNN
F 3 "~" H 1900 2950 50  0001 C CNN
F 4 "RES 5.11K OHM 1% 1/10W 0603" H 1900 2950 50  0001 C CNN "Description"
F 5 "Stackpole Electronics Inc" H 1900 2950 50  0001 C CNN "MFG Name"
F 6 "RMCF0603FT5K11" H 1900 2950 50  0001 C CNN "MFG Part Num"
	1    1900 2950
	1    0    0    -1  
$EndComp
$Comp
L Device:R_Small R10
U 1 1
P 2200 2950
F 0 "R10" H 2259 2996 50  0000 L CNN
F 1 "5K11" H 2259 2905 50  0000 L CNN
F 2 "Resistor_SMD:R_0603_1608Metric" H 2200 2950 50  0001 C CNN
F 3 "~" H 2200 2950 50  0001 C CNN
F 4 "RES 5.11K OHM 1% 1/10W 0603" H 2200 2950 50  0001 C CNN "Description"
F 5 "Stackpole Electronics Inc" H 2200 2950 50  0001 C CNN "MFG Name"
F 6 "RMCF0603FT5K11" H 2200 2950 50  0001 C CNN "MFG Part Num"
	1    2200 2950
	1    0    0    -1  
$EndComp
$EndSCHEMATC
